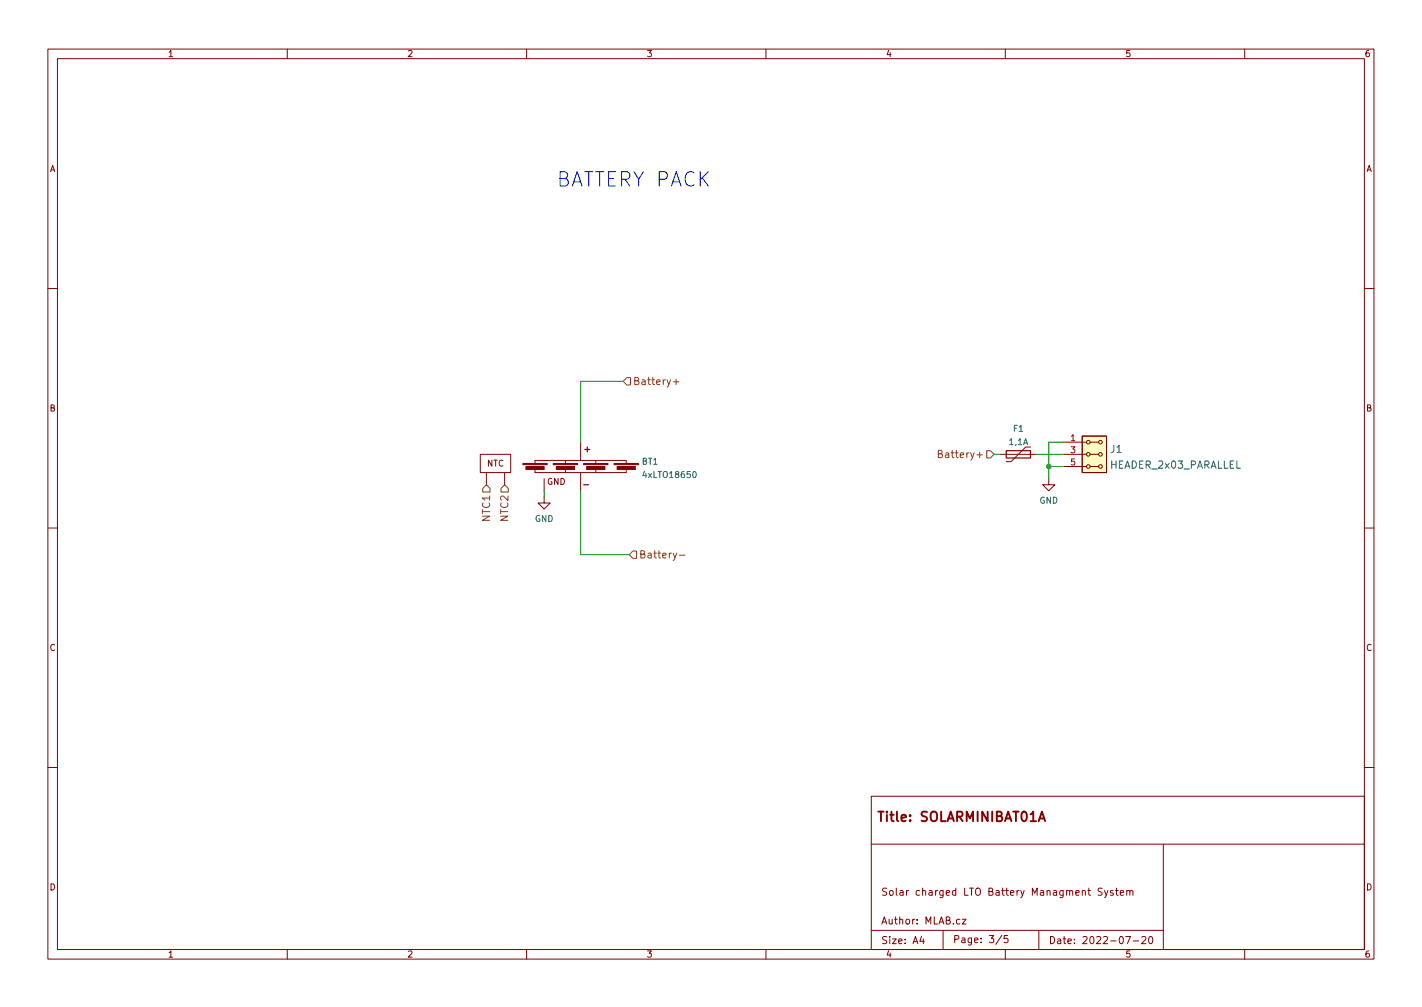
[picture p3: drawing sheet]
<svg xmlns="http://www.w3.org/2000/svg" width="297mm" height="210mm" viewBox="0 0 297 210" stroke-linecap="round" stroke-linejoin="round" font-family="sans-serif">
<g fill="none" stroke="#840000" stroke-width=".21">
<path d="M10 10.2h277v190.1h-277zM12 12.2h273v186.1h-273zM60 10.2v2M110 10.2v2M160 10.2v2M210 10.2v2M260 10.2v2M10 60.2h2M285 60.2h2M100.3 94.9h6.4v3.8h-6.4zM101.6 98.7v2.5M105.4 98.7v2.5"/>
<path d="M111.8 98v.7h19v-.7M111.8 96.8v-.7h19v.7M113.7 99.9v2.6M118.1 96.1v.7M118.1 98v.7M121.3 92.3v3.8M121.3 98.7v3.8M124.5 96.1v.7M124.5 98v.7M208.9 94.9h7.6M215.3 93.3h-1.1l-3 3.1h-1M219.1 99.9v1.3h1.2l-1.2 1.3-1.3-1.3h1.3"/>
<path d="M222.2 97.4h4.7M222.2 94.9h4.7M222.2 92.3h4.7M226.1 91.1h5v7.6h-5zM227.7 97.4h1.8M227.7 94.9h1.8M227.7 92.3h1.8M10 110.2h2M113.7 103.8v1.2h1.2l-1.2 1.3-1.3-1.3h1.3M285 110.2h2M10 160.2h2M182 166.3h103v32h-103z"/>
<path d="M182 176.3h103M243 176.3v22M285 160.2h2M60 198.3v2M110 198.3v2M160 198.3v2M182 194.3h61M192.5 195.5l-.4 1h1M192.9 196v1M197 194.3v4M200.5 192l-.4-.1-.3 .3 .1 .7h.6M201 191.9h.8l-.8 1h.8"/>
<path d="M209.3 195.3l-1.3 1.9M210 198.3v2M210.5 195.3h-.7l-.1 .7 .2-.1 .5 .1 .2 .2-.1 .5-.2 .1-.6-.1M217 194.3v4M230.2 185.5l-.6-.1-.2 .3 .1 .4 .6 .3v.4l-.2 .1h-.5M230.7 185.9l.4 1M231.4 185.9l-.5 1.4-.2 .1M232.5 186l-.4-.1-.2 .2 .1 .3 .5 .1v.4h-.6M233 185.9h.6M233.2 185.4v1.3l.4 .2M234 186.4l.7-.1-.1-.3-.4-.1-.2 .2 .1 .8h.5M235.1 195.5h1l-.6 1.5"/>
<path d="M235.4 186.1l.2-.2 .3 .1 .1 .9M235.4 185.9v1M236 186.1l.2-.2 .4 .1v.9M236.7 196.5h1.2M238.5 195.7l.6-.2 .3 .5-1 1h1M240.1 195.6l.2-.1a.8 .8 0 0 1 .5 .8 .8 .8 0 0 1-.5 .7 1 1 0 0 1-.2-1.4zM260 198.3v2M261 198.3h.1"/>
<circle cx="227.3" cy="94.9" r=".38"/>
<circle cx="227.3" cy="92.3" r=".38"/>
<circle cx="227.3" cy="97.4" r=".38"/>
<circle cx="229.9" cy="97.4" r=".38"/>
<circle cx="229.9" cy="94.9" r=".38"/>
<circle cx="229.9" cy="92.3" r=".38"/>
</g>
<path d="M217 171.5l.6-2 .7 2M217.2 170.9h.9" fill="none" stroke="#840000" stroke-width=".4"/>
<path d="M226.1 91.1h5v7.6h-5z" fill="#ffffc2" stroke="#ffffc2" stroke-width=".21"/>
<path d="M122.2 93.8h1M122.7 93.3v1.1M210.2 94.1h5.1v1.5h-5.1zM121.9 101.2h1" fill="none" stroke="#840000" stroke-width=".25"/>
<g fill="#840000" stroke="#840000" stroke-width=".21">
<path d="M109.2 96.8h5.1v.2h-5.1z"/>
<path d="M109.9 97.4h3.8v.6h-3.8z"/>
<path d="M115.6 96.8h5v.2h-5z"/>
<path d="M116.2 97.4h3.8v.6h-3.8z"/>
<path d="M121.9 96.8h5.1v.2h-5.1z"/>
<path d="M122.6 97.4h3.8v.6h-3.8z"/>
<path d="M128.3 96.8h5v.2h-5z"/>
<path d="M128.9 97.4h3.8v.6h-3.8z"/>
</g>
<path d="M130.9 78.9h.8v1.5h-.8l-.7-.8zM140.7 79.7h1.1M141.2 79.2v1.1M196 94.8l.7-.1 .1-.2-.1-.3-.7-.2v1.6h.6l.2-.2 .1-.4-.4-.2M206.1 94.1h.8l.7 .8-.7 .7h-.8zM101.6 101.2l.8 .8v.7h-1.6v-.7zM104.6 102l.8-.8 .8 .8v.7h-1.6zM131.4 115.8l.8-.7h.8v1.5h-.8zM141.9 115.9h1.2" fill="none" stroke="#725600" stroke-width=".21"/>
<path d="M130.2 79.6h-8.9v12.7M207.6 94.9h1.3M216.5 94.9h5.7M219.1 97.4h3.1M222.2 92.3h-3.1v7.6M113.7 102.5v1.3M121.3 102.5v13.3h10.1" fill="none" stroke="#009600" stroke-width=".21"/>
<circle cx="219.1" cy="97.4" r=".46" fill="#009600" stroke="#009600" stroke-width=".21"/>
<text font-size="4.2" fill="#0000c2" x="116.2" y="39">BATTERY PACK</text>
<text font-size="2.8" fill="#840000" x="183" y="171.6">Title: SOLARMINIBAT01A</text>
<g font-size="2.1" fill="#725600">
<text x="132.2" y="80.4">Battery+</text>
<text x="197.1" y="95.6">Battery+</text>
<text x="102.4" y="108.7" transform="rotate(-90 102.4 108.7)">NTC1</text>
<text x="106.2" y="108.7" transform="rotate(-90 106.2 108.7)">NTC2</text>
<text x="133.4" y="116.6">Battery-</text>
</g>
<g font-size="2.1" fill="#006464">
<text x="232" y="94.6">J1</text>
<text x="231.9" y="97.8">HEADER_2x03_PARALLEL</text>
</g>
<g font-size="2.1" fill="#840000">
<text x="184" y="187">Solar charged LTO Battery Managment System</text>
<text x="184" y="193">Author: MLAB.cz</text>
<text x="184" y="197.1">Size: A4</text>
<text x="199" y="196.9">Page: 3/5</text>
<text x="219" y="197.1">Date: 2022-07-20</text>
</g>
<g font-size="1.8" fill="#840000">
<text x="35" y="11.9">1</text>
<text x="85" y="11.9">2</text>
<text x="135" y="11.9">3</text>
<text x="185" y="11.9">4</text>
<text x="235" y="11.9">5</text>
<text x="285" y="11.9">6</text>
<text x="10.3" y="35.9">A</text>
<text x="285.3" y="35.9">A</text>
<text x="10.3" y="85.9">B</text>
<text x="285.3" y="85.9">B</text>
<text x="101.7" y="97.4">NTC</text>
<text x="114.2" y="101.2">GND</text>
<text x="10.3" y="135.9">C</text>
<text x="285.3" y="135.9">C</text>
<text x="10.3" y="185.9">D</text>
<text x="285.3" y="185.9">D</text>
<text x="35" y="199.9">1</text>
<text x="85" y="199.9">2</text>
<text x="135" y="199.9">3</text>
<text x="185" y="199.9">4</text>
<text x="235" y="199.9">5</text>
<text x="285" y="199.9">6</text>
</g>
<g font-size="1.8" fill="#006464">
<text x="210.9" y="92.9">1,1A</text>
<text x="211.7" y="90.1">F1</text>
<text x="134.1" y="97">BT1</text>
<text x="134.7" y="99.8">4xLTO18650</text>
<text x="217.1" y="105.1">GND</text>
<text x="111.7" y="109">GND</text>
</g>
<g font-size="1.8" fill="#a90000">
<text x="223.7" y="92.1">1</text>
<text x="223.7" y="94.6">3</text>
<text x="223.7" y="97.1">5</text>
</g>
</svg>
